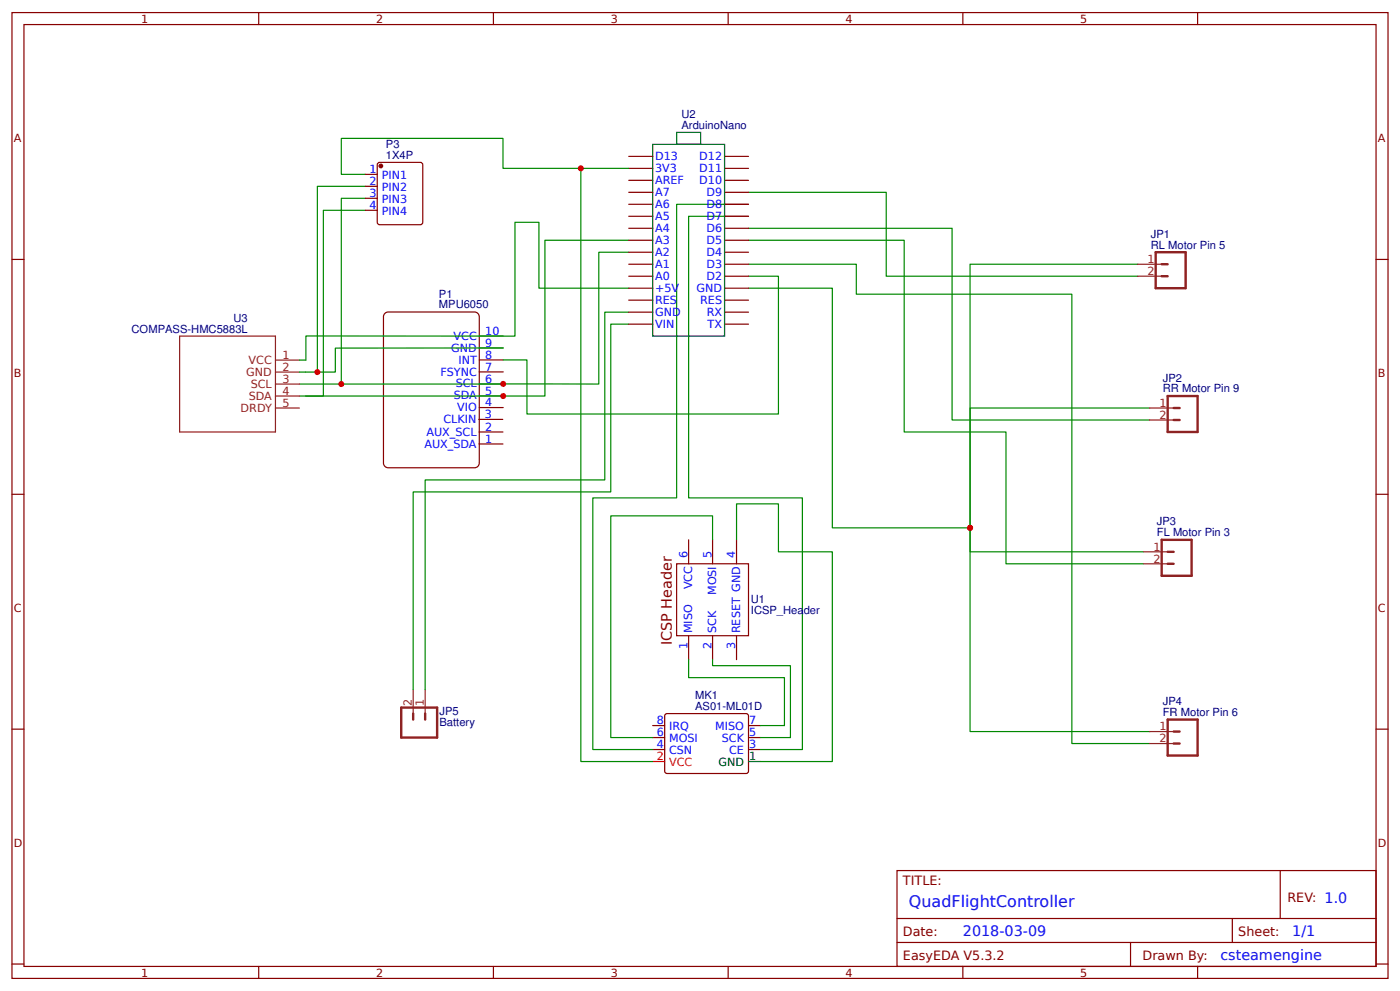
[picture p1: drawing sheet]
<svg xmlns="http://www.w3.org/2000/svg" width="309mm" height="219mm" viewBox="0 0 309 219" stroke-linecap="round" stroke-linejoin="round" font-family="sans-serif">
<g fill="none" stroke="#800" stroke-width=".26">
<path d="M2.6 2.8h304.1v213.2h-304.1zM5.3 5.4h298.7v208h-298.7zM57.1 2.8v2.6M109 2.8v2.6M160.9 2.8v2.6M212.7 2.8v2.6M264.6 2.8v2.6M2.6 57.3h2.7M304 57.3h2.7M2.6 109.1h2.7M304 109.1h2.7M147.1 157.6h18l.3 .5-.1 12.4-.5 .3-17.7-.1-.3-.4v-12.2z"/>
<path d="M2.6 161h2.7M144.2 165.5h2.6M144.2 162.9h2.6M144.2 160.2h2.6M165.4 165.5h2.6M165.4 162.9h2.6M165.4 160.2h2.6M304 161h2.7M198.2 192.2h105.8v21.2h-105.8zM282.8 192.2v10.6M2.6 212.9h2.7M57.1 213.4v2.6"/>
<path d="M109 213.4v2.6M160.9 213.4v2.6M198.2 202.8h105.8M198.2 208.1h105.8M212.7 213.4v2.6M249.8 208.1v5.3M264.6 213.4v2.6M272.3 202.8v5.3M304 212.9h2.7"/>
</g>
<path d="M165.4 168.1h2.6" fill="none" stroke="#000" stroke-width=".26"/>
<path d="M144.2 168.1h2.6" fill="none" stroke="#f00" stroke-width=".26"/>
<path d="M85.1 69.1l.7-.2h19a1.06 1.06 0 0 1 1.1 1v32.3a1.06 1.06 0 0 1-1.1 1.1h-19a1.06 1.06 0 0 1-1.1-1.1v-32.3z" fill="#fff" stroke="#800000" stroke-width=".26"/>
<path d="M105.9 79.5h5.3M105.9 76.8h5.3M105.9 74.2h5.3M105.8 92.6h5.3M105.8 98h5.3M105.8 95.4h5.3M105.9 90h5.3M105.9 87.4h5.3M105.9 84.8h5.3M105.9 82.1h5.3" fill="none" stroke="#800" stroke-width=".26"/>
<path d="M165.4 42.5h30.4v18.5h55.6M165.4 50.4h44.9v42.3h43.7M165.4 58.3h23.8v6.7h47.6v99.2h17.2M165.4 53h34.4v42.4h22.4v29.1h30.5M165.4 63.6h18.5v52.9h30.4v-26.4h39.7M214.3 116.5v5.3h38.4" fill="none" stroke="#080" stroke-width=".26"/>
<circle cx="214.3" cy="116.5" r=".66" fill="#c00"/>
<path d="M251.4 58.3h-37.1v103.2h39.7" fill="none" stroke="#080" stroke-width=".26"/>
<circle cx="214.3" cy="116.5" r=".66" fill="#c00"/>
<path d="M255.3 55.7h6.6v7.9h-6.6zM256.6 58.3h1.4M256.6 61h1.4M258 87.4h6.6v8h-6.6zM259.3 92.7h1.3M259.3 90.1h1.3M256.6 119.2h6.7v7.9h-6.7zM258 124.5h1.3M258 121.8h1.3M258 158.9h6.6v7.9h-6.6zM259.3 164.2h1.3M259.3 161.5h1.3" fill="none" stroke="#8d2323" stroke-width=".53"/>
<path d="M251.4 58.3h5.2M251.4 61h5.2M254 90.1h5.3M254 92.7h5.3M252.7 121.8h5.3M252.7 124.5h5.3M254 161.5h5.3M254 164.2h5.3" fill="none" stroke="#8d2323" stroke-width=".26"/>
<path d="M80.7 38.5h-5.3v-7.9h35.7v6.6h17.2v130.9h15.9M80.7 41.1h-10.6v41.1h4v-5.3l37.1-.1M80.7 46.4h-9.3v41h-3.9M80.7 43.8h-5.3v41h-9.3M138.9 55.7h-6.6v29.1h-56.9M138.9 53h-18.5v34.4h-54.3M165.4 45.1h-15.9v64.8h-18.5v55.6h13.2M165.4 47.8h-13.3v62.1h25.2v55.6h-9.3M138.9 63.6h-19.8v-14.5h-5.3v25.1h-46.2v5.4" fill="none" stroke="#080" stroke-width=".26"/>
<g fill="#c00">
<circle cx="111.2" cy="87.4" r=".66"/>
<circle cx="111.2" cy="84.8" r=".66"/>
</g>
<path d="M128.3 37.2h10.6M138.9 68.9h-5.3v37.1h-39.7v46.3M138.9 71.6h-4v37h-43.6v43.7M165.4 61h6.6v30.4h-55.6v-11.9h-5.2M157.4 119.2v-5.3h-22.5v49h9.3M162.7 119.2v-7.9h9.3v10.5h11.9v46.3h-15.9M152.1 145.7v3.9h21.2v10.6h-5.3M157.4 145.7v1.3h17.2v15.9h-6.6" fill="none" stroke="#080" stroke-width=".26"/>
<g fill="none" stroke="#800" stroke-width=".26">
<path d="M80.7 38.5h2.6M83.6 35.9h9.3l.4 .2 .1 13-.3 .4-9.2 .1-.5-.3-.1-12.9zM138.9 39.8h5.3M138.9 37.2h5.3M138.9 34.5h5.3M160.1 39.8h5.3M160.1 37.2h5.3M160.1 34.5h5.3M80.7 41.1h2.6M80.7 43.8h2.6M80.7 46.4h2.6M138.9 58.3h5.3"/>
<path d="M138.9 55.7h5.3M138.9 53h5.3M138.9 50.4h5.3M138.9 47.8h5.3M138.9 45.1h5.3M138.9 42.5h5.3M160.1 58.3h5.3M160.1 55.7h5.3M160.1 53h5.3M160.1 50.4h5.3M160.1 47.8h5.3M160.1 45.1h5.3"/>
<path d="M160.1 42.5h5.3M138.9 71.6h5.3M138.9 68.9h5.3M138.9 66.3h5.3M138.9 63.6h5.3M138.9 61h5.3M160.1 71.6h5.3M160.1 68.9h5.3M160.1 66.3h5.3M160.1 63.6h5.3M160.1 61h5.3M152.1 119.2v5.3"/>
<path d="M157.4 119.2v5.3M162.7 119.2v5.3M149.5 124.5h15.9v15.9h-15.9zM152.1 140.4v5.3M157.4 140.4v5.3M162.7 140.4v5.3"/>
</g>
<circle cx="84.1" cy="36.6" r=".4" fill="#800" stroke="#800" stroke-width=".26"/>
<path d="M88.6 156.2h8v6.7h-8zM91.3 157.6v1.3M93.9 157.6v1.3" fill="none" stroke="#8d2323" stroke-width=".53"/>
<path d="M91.3 152.3v5.3M93.9 152.3v5.3" fill="none" stroke="#8d2323" stroke-width=".26"/>
<path d="M144.2 31.9h15.9v42.3h-15.9zM149.5 29.2h5.3v2.7h-5.3z" fill="none" stroke="#000" stroke-width=".26"/>
<circle cx="128.3" cy="37.2" r=".66" fill="#c00"/>
<path d="M70.1 82.2h-2.6" fill="none" stroke="#080" stroke-width=".26"/>
<circle cx="70.1" cy="82.2" r=".66" fill="#c00"/>
<path d="M39.7 74.2h21.2v21.2h-21.2zM60.9 79.5h5.2M60.9 82.2h5.2M60.9 84.8h5.2M60.9 87.4h5.2M60.9 90.1h5.2" fill="none" stroke="#8d2323" stroke-width=".26"/>
<path d="M66.1 79.5h1.4M66.1 82.2h1.4" fill="none" stroke="#080" stroke-width=".26"/>
<circle cx="75.4" cy="84.8" r=".66" fill="#c00"/>
<text font-size="3.5" fill="#00f" x="200.8" y="200.2">QuadFlightController</text>
<text font-size="3.2" fill="#800" x="148.4" y="142.5" transform="rotate(-90 148.4 142.5)">ICSP Header</text>
<g font-size="3.2" fill="#00f">
<text x="212.7" y="206.8">2018-03-09</text>
<text x="285.5" y="206.8">1/1</text>
<text x="269.6" y="212.1">csteamengine</text>
</g>
<g font-size="2.8" fill="#800">
<text x="199.5" y="195.4">TITLE:</text>
<text x="284.4" y="199.1">REV: 1.0</text>
<text x="199.5" y="206.8">Date:</text>
<text x="273.6" y="206.8">Sheet:</text>
<text x="199.5" y="212.1">EasyEDA V5.3.2</text>
<text x="252.4" y="212.1">Drawn By:</text>
</g>
<g font-size="2.5" fill="#800">
<text x="31.2" y="5">1</text>
<text x="83.1" y="5">2</text>
<text x="134.9" y="5">3</text>
<text x="186.8" y="5">4</text>
<text x="238.7" y="5">5</text>
<text x="3" y="31.4">A</text>
<text x="304.4" y="31.4">A</text>
<text x="3" y="83.2">B</text>
<text x="304.4" y="83.2">B</text>
<text x="3" y="135.1">C</text>
<text x="304.4" y="135.1">C</text>
<text x="3" y="186.9">D</text>
<text x="304.4" y="186.9">D</text>
<text x="31.2" y="215.6">1</text>
<text x="83.1" y="215.6">2</text>
<text x="134.9" y="215.6">3</text>
<text x="186.8" y="215.6">4</text>
<text x="238.7" y="215.6">5</text>
</g>
<g font-size="2.5" fill="#000080">
<text x="150.6" y="28.4">ArduinoNano</text>
<text x="150.6" y="26.1">U2</text>
<text x="85.3" y="35.1">1X4P</text>
<text x="85.3" y="32.7">P3</text>
<text x="254.3" y="52.5">JP1</text>
<text x="254.3" y="54.9">RL Motor Pin 5</text>
<text x="97" y="65.7">P1</text>
<text x="51.6" y="71">U3</text>
<text x="97" y="68.1">MPU6050</text>
<text x="29.1" y="73.4">COMPASS-HMC5883L</text>
<text x="256.9" y="86.7">RR Motor Pin 9</text>
<text x="256.9" y="84.3">JP2</text>
<text x="255.6" y="118.4">FL Motor Pin 3</text>
<text x="255.6" y="116">JP3</text>
<text x="165.9" y="135.6">ICSP_Header</text>
<text x="165.9" y="133.2">U1</text>
<text x="153.6" y="154.4">MK1</text>
<text x="256.9" y="155.7">JP4</text>
<text x="97.1" y="160.2">Battery</text>
<text x="97.1" y="157.8">JP5</text>
<text x="153.6" y="156.8">AS01-ML01D</text>
<text x="256.9" y="158.1">FR Motor Pin 6</text>
</g>
<g font-size="2.5" fill="#00f">
<text x="144.7" y="35.3">D13</text>
<text x="154.5" y="35.3">D12</text>
<text x="81.6" y="38.2">1</text>
<text x="81.6" y="40.9">2</text>
<text x="84.3" y="39.6">PIN1</text>
<text x="144.7" y="38">3V3</text>
<text x="144.7" y="40.6">AREF</text>
<text x="154.5" y="40.6">D10</text>
<text x="154.5" y="38">D11</text>
<text x="81.6" y="43.5">3</text>
<text x="81.6" y="46.2">4</text>
<text x="84.3" y="42.2">PIN2</text>
<text x="84.3" y="44.8">PIN3</text>
<text x="84.3" y="47.5">PIN4</text>
<text x="144.7" y="43.3">A7</text>
<text x="144.7" y="45.9">A6</text>
<text x="156.1" y="45.9">D8</text>
<text x="156.1" y="43.3">D9</text>
<text x="144.7" y="48.6">A5</text>
<text x="144.7" y="51.2">A4</text>
<text x="144.7" y="53.8">A3</text>
<text x="156.1" y="53.8">D5</text>
<text x="156.1" y="51.2">D6</text>
<text x="156.1" y="48.6">D7</text>
<text x="144.7" y="56.5">A2</text>
<text x="144.7" y="59.1">A1</text>
<text x="156.1" y="59.1">D3</text>
<text x="156.1" y="56.5">D4</text>
<text x="144.7" y="61.8">A0</text>
<text x="144.7" y="64.4">+5V</text>
<text x="153.9" y="64.4">GND</text>
<text x="156.1" y="61.8">D2</text>
<text x="144.7" y="67.1">RES</text>
<text x="144.7" y="69.7">GND</text>
<text x="154.7" y="67.1">RES</text>
<text x="156.1" y="69.7">RX</text>
<text x="99.7" y="77.6">GND</text>
<text x="100.2" y="75">VCC</text>
<text x="107.2" y="76.6">9</text>
<text x="107.2" y="73.9">10</text>
<text x="144.7" y="72.4">VIN</text>
<text x="156.3" y="72.4">TX</text>
<text x="97.3" y="82.9">FSYNC</text>
<text x="101.3" y="80.3">INT</text>
<text x="107.2" y="81.9">7</text>
<text x="107.2" y="79.2">8</text>
<text x="100.2" y="88.2">SDA</text>
<text x="100.7" y="85.6">SCL</text>
<text x="107.2" y="89.7">4</text>
<text x="107.2" y="87.1">5</text>
<text x="107.2" y="84.5">6</text>
<text x="98" y="93.4">CLKIN</text>
<text x="101" y="90.8">VIO</text>
<text x="107.1" y="92.3">3</text>
<text x="107.2" y="95.1">2</text>
<text x="93.8" y="98.8">AUX_SDA</text>
<text x="94.2" y="96.2">AUX_SCL</text>
<text x="107.2" y="97.8">1</text>
<text x="151.9" y="123.2" transform="rotate(-90 151.9 123.2)">6</text>
<text x="157.2" y="123.2" transform="rotate(-90 157.2 123.2)">5</text>
<text x="162.5" y="123.2" transform="rotate(-90 162.5 123.2)">4</text>
<text x="152.9" y="130.2" transform="rotate(-90 152.9 130.2)">VCC</text>
<text x="158.2" y="131.4" transform="rotate(-90 158.2 131.4)">MOSI</text>
<text x="151.9" y="143.3" transform="rotate(-90 151.9 143.3)">1</text>
<text x="152.9" y="139.8" transform="rotate(-90 152.9 139.8)">MISO</text>
<text x="157.2" y="143.3" transform="rotate(-90 157.2 143.3)">2</text>
<text x="158.2" y="139.8" transform="rotate(-90 158.2 139.8)">SCK</text>
<text x="162.5" y="143.3" transform="rotate(-90 162.5 143.3)">3</text>
<text x="163.5" y="139.8" transform="rotate(-90 163.5 139.8)">RESET GND</text>
<text x="145.1" y="159.9">8</text>
<text x="147.8" y="161.3">IRQ</text>
<text x="158" y="161.3">MISO</text>
<text x="165.5" y="159.9">7</text>
<text x="145.1" y="165.2">4</text>
<text x="145.1" y="162.6">6</text>
<text x="147.8" y="166.6">CSN</text>
<text x="147.8" y="163.9">MOSI</text>
<text x="159.5" y="163.9">SCK</text>
<text x="161.1" y="166.6">CE</text>
<text x="165.5" y="165.2">3</text>
<text x="165.5" y="162.6">5</text>
</g>
<g font-size="2.5" fill="#8d2323">
<text x="253.5" y="58.1">1</text>
<text x="253.5" y="60.7">2</text>
<text x="54.4" y="82.9">GND</text>
<text x="54.9" y="80.3">VCC</text>
<text x="62.4" y="79.2">1</text>
<text x="62.4" y="81.9">2</text>
<text x="54.9" y="88.2">SDA</text>
<text x="55.4" y="85.6">SCL</text>
<text x="62.4" y="84.5">3</text>
<text x="62.4" y="87.2">4</text>
<text x="62.4" y="89.8">5</text>
<text x="256.1" y="89.8">1</text>
<text x="53.2" y="90.9">DRDY</text>
<text x="256.1" y="92.5">2</text>
<text x="254.8" y="121.6">1</text>
<text x="254.8" y="124.2">2</text>
<text x="91" y="156" transform="rotate(-90 91 156)">2</text>
<text x="93.7" y="156" transform="rotate(-90 93.7 156)">1</text>
<text x="256.1" y="161.3">1</text>
<text x="256.1" y="163.9">2</text>
</g>
<g font-size="2.5" fill="#f00">
<text x="145.1" y="167.9">2</text>
<text x="147.8" y="169.2">VCC</text>
</g>
<g font-size="2.5">
<text x="165.5" y="167.9">1</text>
<text x="158.7" y="169.2">GND</text>
</g>
</svg>
